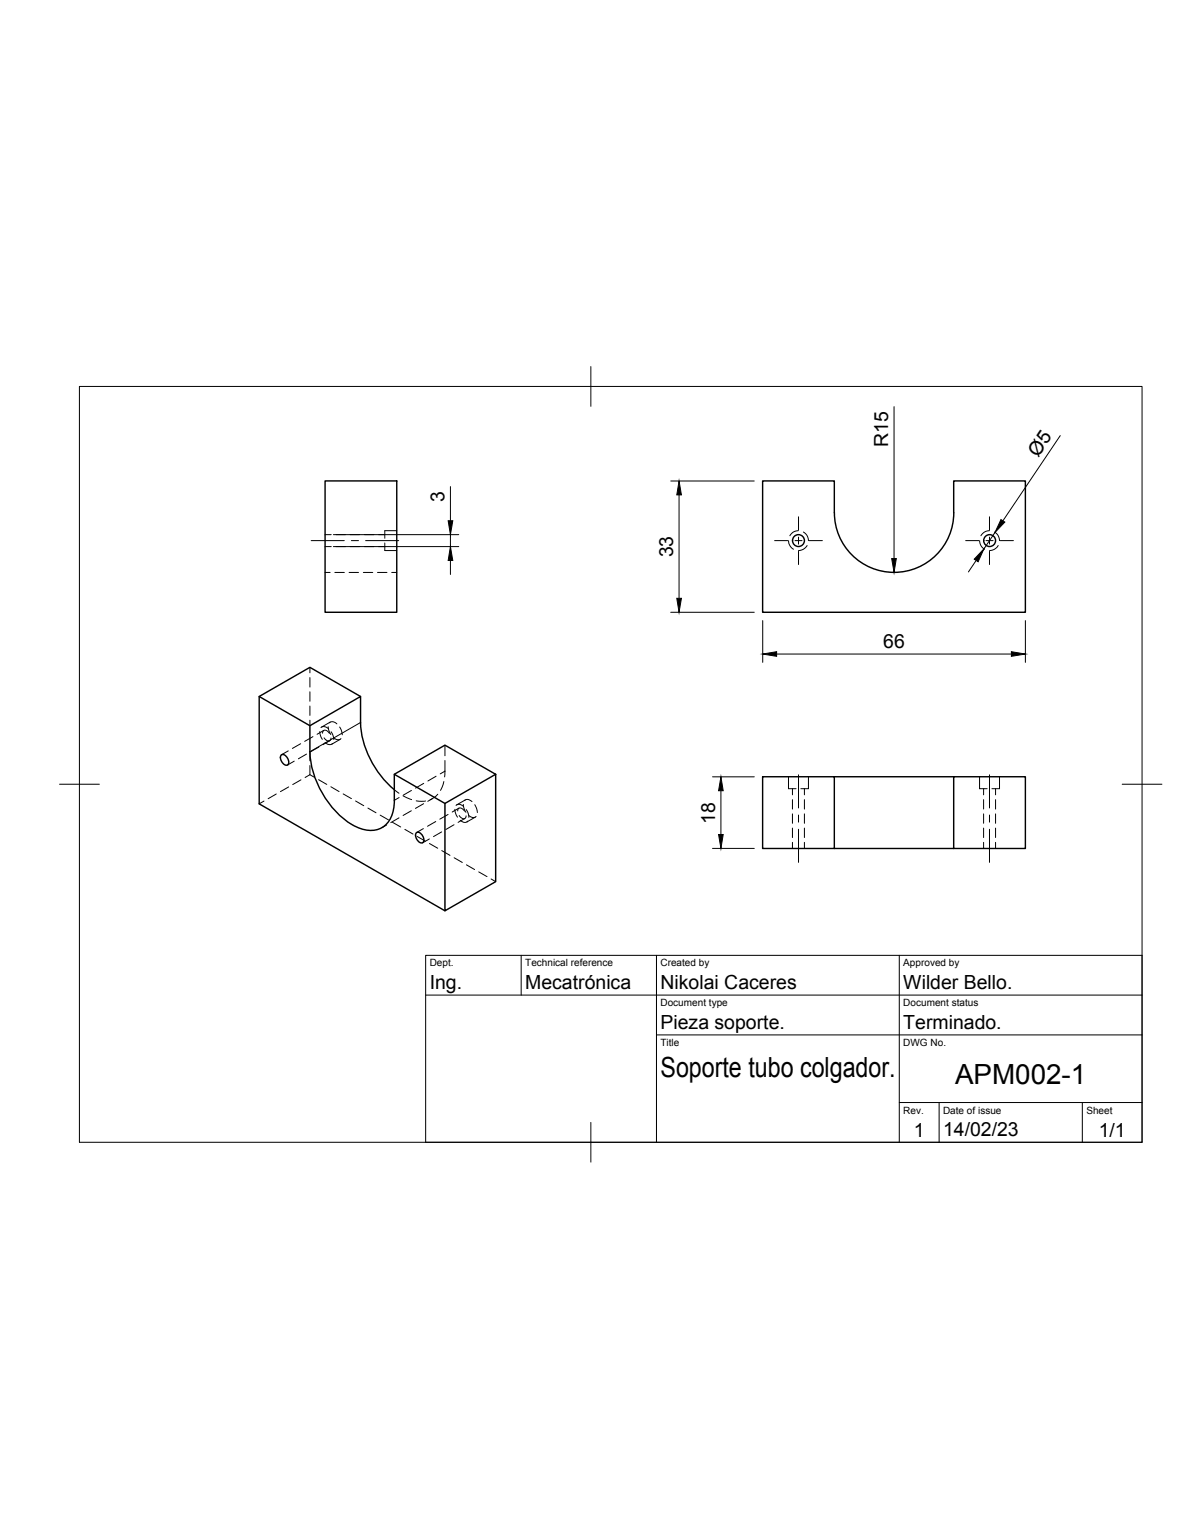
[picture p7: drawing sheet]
<svg xmlns="http://www.w3.org/2000/svg" width="216mm" height="279mm" viewBox="0 0 216 279" stroke-linecap="round" stroke-linejoin="round" font-family="sans-serif">
<!-- layer: Hidden -->
<g fill="none" stroke="#000" stroke-width=".18">
<path d="M59.4 97.7h1.1M59.4 99.9h1.1M61.4 97.7h1.7M61.4 99.9h1.7M64 97.7h1.7M64 99.9h1.7M66.6 97.7h1.7M66.6 99.9h1.7M69.2 97.7h1.1M69.2 99.9h1.1M70.3 99.2v1.4h2.2M72.5 97h-2.2v1.4"/>
<path d="M144 98.8l.1 .5 .3 .6 .5 .5M145.8 97l-1 .3-.5 .6M146.7 97.2l.7 .7 .3 .9M147.4 99.7l-.7 .7-.8 .2M178.9 98.8l.4 1.1 .5 .5M180.7 97l-.9 .3-.6 .6M181.6 97.2l.7 .7 .3 .9M182.3 99.7l-.7 .7-.8 .2M59.4 104.6h.9M61.2 104.6h1.7M63.8 104.6h1.7M66.4 104.6h1.7"/>
<path d="M68.9 104.6h1.8M71.5 104.6h1M52.7 137.2l-1.3 .7M53.7 139.1l-1.2 .7M54.9 135.9l-1.5 .9M56 137.8l-1.5 .9M56.6 121.9v1M56.6 123.8v1.7M56.6 126.4v1.7M56.6 129v1.7M56.6 131.6v1M56.6 137.4v1.6"/>
<path d="M56.6 139.9v1.7M57.2 134.6l-1.5 .9M58.3 136.5l-1.6 .9M58.4 133.7l.1 .7 .4 .7M58.6 133a.98 .98 0 0 1 1.4 .2M58.9 134a.53 .53 0 0 1 .4-.6 .53 .53 0 0 1 .6 .3l.3 .3M59.1 133.5l-1.2 .7M59.2 134.8a.69 .69 0 0 0 .5 .6 .69 .69 0 0 0 .7-.3l.1-.2M59.4 135.7a.99 .99 0 0 0 1.3 .2M59.9 132.8l.2 .7 .3 .7M60.2 132.1a.94 .94 0 0 1 1.3 .2M60.2 135.4l-1.2 .7"/>
<path d="M60.3 131.9l-1.5 .9M60.5 133.7l.3 .6 .2 .9M60.9 134.8a.97 .97 0 0 0 1.4 .2M62 132.8l.3 .6 .2 .9M62.1 135.1l-1.5 .9M81.3 139l-.1 3M81.3 136.2v1.9M48.2 146.4l-.9 .5M50.5 145.1l-1.5 .9M52.7 143.8l-1.5 .9M55 142.5l-1.5 .9M56.6 141.6l-.9 .5"/>
<path d="M56.6 141.6l.8 .4M58.2 142.5l1.5 .8M60.4 143.8l1.5 .8M62.7 145.1l1.5 .8M64.9 146.4l1.5 .8M67.2 147.7l1.5 .8M69.4 149l1.5 .8M70.6 150.8l-.9 .4M71.7 150.3l1.5 .8M72 144.3l.9 .7M72.9 149.4l-1.5 .9M73.6 145.4l1.6 .7"/>
<path d="M73.9 151.6l1.5 .8M75.1 148.2l-1.5 .8M76 146.3l1.7 .1M76.2 152.8l1.5 .9M77.3 151.4l-1.2 .7M77.4 146.9l-1.5 .8M78.4 153.3l-1.2 .7M78.4 154.1l1.5 .9M79 145.9l-.9 .5M79.6 150.1l-1.5 .9M80 145.1l-.7 .7-.7 .3M80.7 152l-1.5 .9"/>
<path d="M80.7 155.4l1.5 .9M81.1 142.8l-.6 1.6M81.8 148.8l-1.5 .9M82.9 150.7l-1.5 .9M82.9 156.7l1.5 .9M83.1 147.9l.1 .7 .4 .7M83.3 147.2a.94 .94 0 0 1 1.4 .2M83.6 148.2a.53 .53 0 0 1 .4-.6 .53 .53 0 0 1 .6 .3l.2 .3M83.8 147.7l-1.2 .7M83.9 149a.75 .75 0 0 0 1.1 .4l.1-.3M84.1 149.9a.95 .95 0 0 0 1.3 .2M84.6 147l.2 .7 .3 .7"/>
<path d="M84.8 146.3a.94 .94 0 0 1 1.4 .2M84.9 149.6l-1.2 .7M85 146.2l-1.5 .9M85.2 147.9l.3 .6 .1 .9M85.2 158l1.5 .9M85.6 149a.97 .97 0 0 0 1.4 .2M86.7 147l.3 .6 .2 .9M86.8 149.3l-1.5 .9M87.4 159.3l1.6 .9M144 141.9v2.2h1.4M144.7 144.1v1.1M144.7 146.1v1.7"/>
<path d="M144.7 148.7v1.7M144.7 151.3v1.7M144.7 153.9v1.1M146.9 144.1v1.1M146.9 146.1v1.7M146.9 148.7v1.7M146.9 151.3v1.7M146.9 153.9v1.1M147.7 141.9v2.2h-1.4M178.9 141.9v2.2h1.4M179.7 144.1v1.1M179.7 146.1v1.7"/>
<path d="M179.7 148.7v1.7M179.7 151.3v1.7M179.7 153.9v1.1M181.8 144.1v1.1M181.8 146.1v1.7M181.8 148.7v1.7M181.8 151.3v1.7M181.8 153.9v1.1M182.6 141.9v2.2h-1.4M89.7 160.6l.8 .5"/>
</g>
<!-- layer: Visible -->
<g fill="none" stroke="#000" stroke-width=".26">
<path d="M59.4 87.9h13.1v24h-13.1zM152.4 93.7a10.9 10.9 0 0 0 10.9 10.9 10.9 10.9 0 0 0 10.9-10.9v-5.8h13.1v24h-48v-24h13.1v5.8M47.3 127.3l9.3 5.3 9.3-5.3a23.8 23.8 0 0 0 .4 8 18 18 0 0 0 5.7 9M51.4 137.9a1.26 1.26 0 0 1 1.1 1.9 1.26 1.26 0 0 1-1.1-1.9zM56.6 132.6a21.6 21.6 0 0 0 .9 9.5 16.1 16.1 0 0 0 7.9 9.1 4.4 4.4 0 0 0 6.6-3.8v-1.2M65.9 127.3l-9.3-5.4-9.3 5.4v19.6l34 19.5M72 141.5l9.3 5.3M76.1 152.1a1.26 1.26 0 0 1 1.1 1.9 1.26 1.26 0 0 1-1.1-1.9zM81.3 146.8l9.2-5.3v19.6l-9.2 5.3zM90.5 141.5l-9.2-5.3-9.3 5.3v4.7M139.3 141.9h13.1v13.1h-13.1zM152.4 155h21.8"/>
<path d="M152.4 141.9h21.8M174.2 141.9h13.1v13.1h-13.1z"/>
<circle cx="145.8" cy="98.8" r="1.08"/>
<circle cx="180.8" cy="98.8" r="1.08"/>
</g>
<!-- layer: Visible Narrow -->
<path d="M65.9 132l-9.3 5.4" fill="none" stroke="#000" stroke-width=".18"/>
<!-- layer: Hidden Narrow -->
<path d="M72.9 145.7l-.9 .5M75.1 144.4l-1.4 .9M77.4 143.2l-1.5 .8M79.7 141.8l-1.6 .9M81.3 140.9l-.9 .5" fill="none" stroke="#000" stroke-width=".18"/>
<!-- layer: BORDER -->
<path d="M14.5 70.6h194.1v138.1h-194.1zM107.9 67v7.2M10.9 143.3h7.3M205 143.3h7.2M107.9 205.1v7.3" fill="none" stroke="#000" stroke-width=".18"/>
<!-- layer: TITLEBLOCK -->
<path d="M77.7 174.6h130.9v34.1h-130.9zM95.2 174.6v7.2M119.9 174.6v34.1M164.3 174.6v34.1M77.7 181.8h130.9M119.9 189.1h88.7M164.3 201.5h44.3M171.5 201.5v7.2M197.7 201.5v7.2" fill="none" stroke="#000" stroke-width=".18"/>
<!-- layer: Smart Centers -->
<g fill="none" stroke="#000" stroke-width=".18">
<path d="M56.8 98.8h6.1M64.2 98.8h1.3M66.8 98.8h6M141.5 98.8h2.4M145.2 98.8h1.3M145.9 94.4v2.5M145.9 98.1v1.3M147.8 98.8h2.4M176.4 98.8h2.4M180.1 98.8h1.3M180.7 94.4v2.5M180.7 98.1v1.3"/>
<path d="M182.7 98.8h2.4M145.9 100.7v2.5M180.7 100.7v2.5M145.9 141.6v6M145.9 148.9v1.3M145.9 151.5v6.1M180.7 141.6v6M180.7 148.9v1.3M180.7 151.5v6.1"/>
</g>
<!-- layer: FD_Dimensions -->
<g fill="none" stroke="#000" stroke-width=".18">
<path d="M163.3 74.3v27.8M193.7 79.6l-10.5 15.6M60.9 99.9h22.9M60.9 97.7h22.9M82.3 88.9v6.3M82.3 97.7v2.2M122.5 87.9h15.3M124 90.4v18.9M181.8 97.3l-2.1 3M82.3 102.4v2.6M122.5 111.9h15.3M139.3 113.4v7.6"/>
<path d="M141.9 119.5h42.8M178.3 102.4l-1.4 2.1M187.3 113.4v7.6M130.1 155h7.7M130.1 142h7.7M131.7 144.5v8"/>
</g>
<path d="M81.9 95.2h.8l-.4 2.5zM124 87.9l.5 2.5h-.9zM182.8 94.9l.7 .5-1.7 1.9zM82.3 99.9l.4 2.5h-.8zM123.6 109.3h.9l-.5 2.6zM139.3 119.5l2.6-.4v.8zM162.9 102.1h.8l-.4 2.5zM179.7 100.3l-1 2.4-.7-.5zM184.7 119.1l2.6 .4-2.6 .4zM131.3 152.5h.8l-.4 2.5zM131.7 142l.4 2.5h-.8z" fill="#000" stroke="#000" stroke-width=".18"/>
<g font-size="5.1">
<text x="120.6" y="196.7">Soporte tubo colgador.</text>
<text x="174.4" y="198">APM002-1</text>
</g>
<g font-size="3.6">
<text x="162.2" y="81.7" transform="rotate(-90 162.2 81.7)">R15</text>
<text x="189.6" y="83.6" transform="rotate(-56 189.6 83.6)">Ø5</text>
<text x="81.2" y="91.7" transform="rotate(-90 81.2 91.7)">3</text>
<text x="123" y="101.9" transform="rotate(-90 123 101.9)">33</text>
<text x="161.3" y="118.5">66</text>
<text x="130.6" y="150.6" transform="rotate(-90 130.6 150.6)">18</text>
<text x="78.5" y="180.7">Ing.</text>
<text x="95.9" y="180.7">Mecatrónica</text>
<text x="120.6" y="180.7">Nikolai Caceres</text>
<text x="165" y="180.7">Wilder Bello.</text>
<text x="120.6" y="188">Pieza soporte.</text>
<text x="165" y="188">Terminado.</text>
<text x="166.9" y="207.7">1</text>
<text x="172.3" y="207.6">14/02/23</text>
<text x="200.7" y="207.7">1/1</text>
</g>
<g font-size="1.8">
<text x="78.5" y="176.6">Dept.</text>
<text x="95.9" y="176.6">Technical reference</text>
<text x="120.6" y="176.6">Created by</text>
<text x="165" y="176.6">Approved by</text>
<text x="120.6" y="183.9">Document type</text>
<text x="165" y="183.9">Document status</text>
<text x="120.6" y="191.1">Title</text>
<text x="165" y="191.1">DWG No.</text>
<text x="165" y="203.5">Rev.</text>
<text x="172.3" y="203.5">Date of issue</text>
<text x="198.4" y="203.5">Sheet</text>
</g>
</svg>
